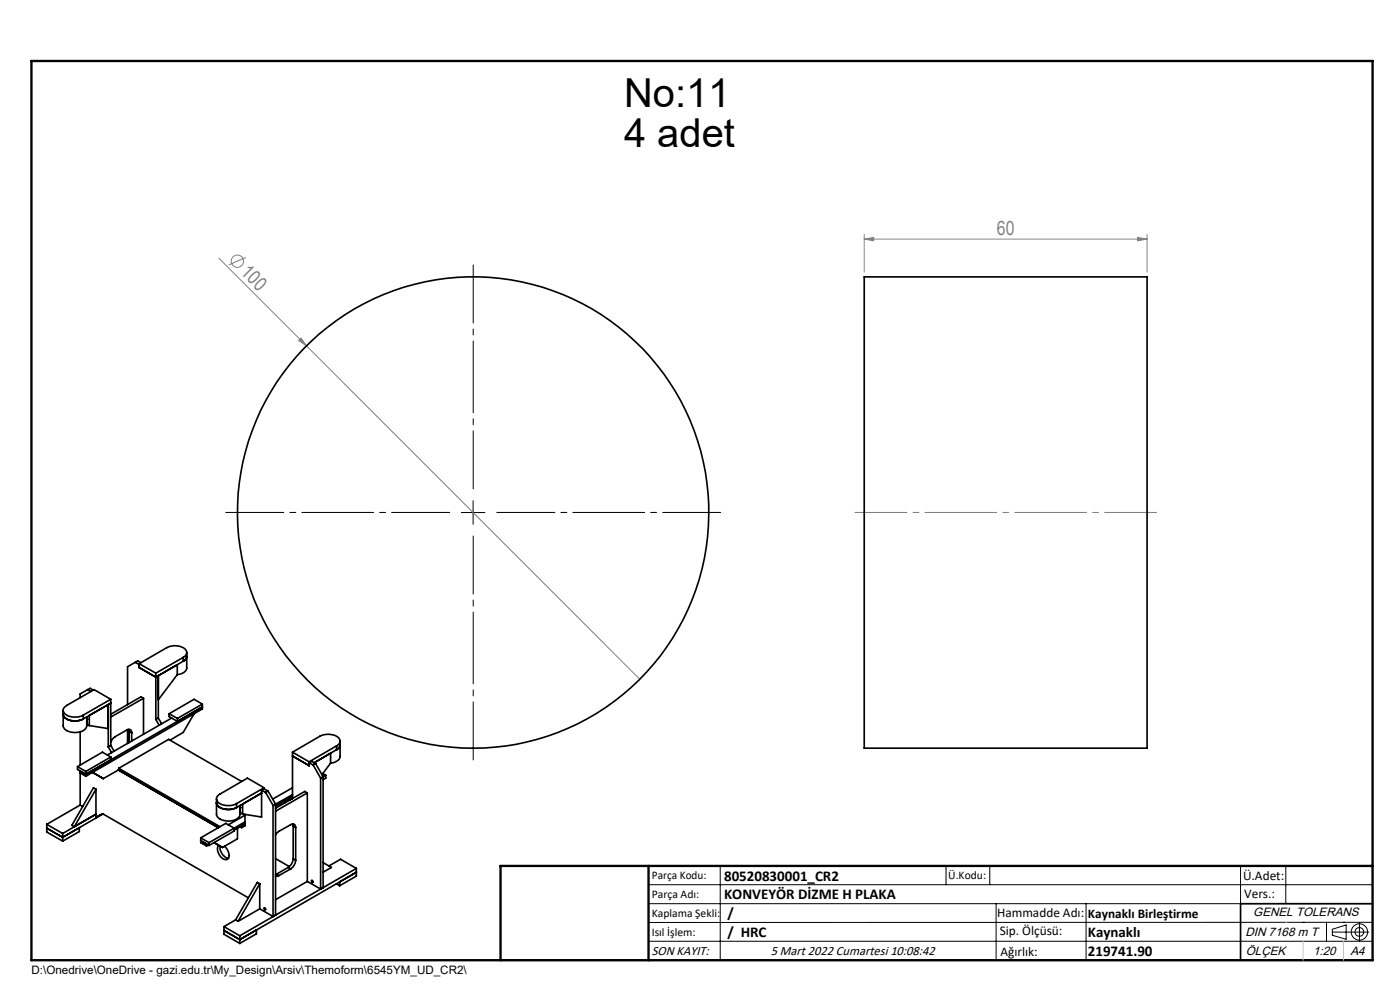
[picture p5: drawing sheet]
<svg xmlns="http://www.w3.org/2000/svg" width="297mm" height="210mm" viewBox="0 0 297 210" stroke-linecap="round" stroke-linejoin="round" font-family="sans-serif">
<g fill="none" stroke="#808080" stroke-width=".21">
<path d="M46.4 54.8l18.6 18.6M52.2 54.6l-3.7 1.6M183.3 50.7l2-.3v.7zM183.3 49.7v8M183.3 50.7h60M241.3 50.4l2 .3-2 .4zM243.3 49.7v8M63.4 72.2l.5-.5 1.1 1.7zM65 73.4l70.7 70.7"/>
<circle cx="50.4" cy="55.4" r="1.31"/>
</g>
<g fill="none" stroke="#000" stroke-width=".21">
<path d="M97.9 108.7h5M100.4 106.2v5M137.6 187.7h153.6M137.6 191.7h153.6M137.6 199.7h153.6M152.8 183.7v20M200.7 183.7v4M210 183.7v4M211.3 191.7v12M230.4 191.7v12M263.2 183.7v20M272.8 183.7v8"/>
<path d="M276.4 195.6h.1M281.4 195.6v4.1M282.6 197.7h7.8M282.6 197.1l3-.9v3l-3-.8zM285 195.6h.1M288.4 195.8v3.8M291.2 195.6l-153.6 .1"/>
<circle cx="288.4" cy="197.7" r="1.74"/>
<circle cx="288.4" cy="197.7" r=".93"/>
</g>
<path d="M95.4 108.7h-47.5M100.4 103.7v-47.5M100.4 113.7v47.5M105.4 108.7h47.5" fill="none" stroke="#000" stroke-width=".21" stroke-dasharray="15.2 1.3 1.3 1.3" stroke-dashoffset="2.9"/>
<path d="M181.4 108.7h64" fill="none" stroke="#808080" stroke-width=".21" stroke-dasharray="15.2 1.3 1.3 1.3" stroke-dashoffset="4.2"/>
<path d="M291.2 191.7h-28v12M106.2 203.7h185" fill="none" stroke="#000" stroke-width=".35"/>
<path d="M6.7 12.9h284.5v190.8h-284.5zM137.6 183.7v20M291.2 183.7h-185v20" fill="none" stroke="#000" stroke-width=".5"/>
<path d="M272.8 195.6h.1M276.4 199.7v4M285 199.7v4" fill="none" stroke="#c0c0c0" stroke-width=".21"/>
<g fill="#808080">
<path d="M63.4 72.2l.5-.5 1.1 1.7z"/>
<path d="M241.3 50.4l2 .3-2 .4zM183.3 50.7l2-.3v.7z"/>
</g>
<g fill="none" stroke="#000" stroke-width=".35">
<path d="M183.3 58.7h60v100h-60zM38.9 139.4a1.11 1.11 0 0 0 .7-1.1 1.11 1.11 0 0 0-1-1 3.8 3.8 0 0 0-3.3 .1l-5.8 3.4M38.9 139.4l-5.8 3.4M38.9 139.4v.9M39.6 139.2l-.2 .7-.5 .4 .5-.5zM39.6 138.4v3.3a1.94 1.94 0 0 1-2 1.4M13.4 151.5a2.26 2.26 0 0 0 2.6 1.4l1-.1 .7-.3a3.5 3.5 0 0 1-4.2-.6zM13.4 150.7v3.2a2.29 2.29 0 0 0 2.8 1.5 2.09 2.09 0 0 0 2.2-1.5v-1.8M17 155.2v7.1M17.7 151.7v.8M18.4 152.6h.1M18.4 153.6l.5 .3"/>
<path d="M18.6 146.3l-1.6 .9v.8M18.6 146.3l.7 .4M18.6 146.3l.5-.3 .7 .4M18.9 153.9l4.1 .6M23 149.5v8.9M23 158.4l.7 1.3M23 149.5l.5-.4-5.8 3.4M23 149.5l-4.1 2.3v2.1M23.5 148.3l-3.5-2-5.9 3.3a1.14 1.14 0 0 0-.7 1.2 1.14 1.14 0 0 0 1 1 4.1 4.1 0 0 0 3.3-.1M23.5 158.1l-.5 .3M23.5 148.3v9.8M23.5 158.1l.7 1.2"/>
<path d="M23.5 148.3l-5.8 3.4M27.1 154.8v2.9M27.3 154.7l.1 .5M27.4 155.2l.5 .3M27.4 155.2v2.3M27.9 155.5v-.2a.63 .63 0 0 0-.3-.6 .63 .63 0 0 0-.7 .2l-2.5 1.4-.4 .4-.5 .7M27.9 155.5v1.7M28.7 140.5l-1.6 .9v8.1M28.7 140.5l.8 .5M28.7 140.5l.5-.3 .7 .4M29.5 140.8v.8l3.6 2M29.5 140.8l3.6 2"/>
<path d="M30.4 148.1l-6.9 4M30.4 148.1v7.6M30.4 148.1l-.5-.3-6.4 3.7M33.1 142.8v9.8M33.1 152.6l.7 1.2M33.1 143.6l.5-.3v9M33.6 152.3l-.5 .3M33.6 152.3l.7 1.2M35.9 151.4v.6l1.7 1v-.6M35.9 151.4l1.7 1M36.4 152.3l-13.6 7.9M37.6 141v2.1"/>
<path d="M37.6 143.1l-4 5.3M38.9 140.3l-5.8 3.3M41.2 151.4l-2.3 4-2.8 1.6M42.9 149.4l-1.7-1.1-5.3 3.1M42.9 150l-24.7 14.2M42.9 149.4v1l-24.7 14.3M42.9 149.4l-5.3 3M62.1 159.6v9.8l-.8 .3-.3-.2M62.1 159.6l3.5 2M70.1 159.8v2.1M71.4 158.2a1.11 1.11 0 0 0 .7-1.2 1.11 1.11 0 0 0-.9-.9 3.8 3.8 0 0 0-3.3 .1l-5.8 3.4M71.4 159l-4.8 2.8"/>
<path d="M71.4 158.2l-5.8 3.4M71.4 158.2v.8M72.1 158l-.1 .6-.6 .4 .5-.4zM72.1 157.2v3.3a1.94 1.94 0 0 1-2 1.4M9.9 174.9l3.4 1.9M9.9 174.9v1.6l3.4 1.9M13.3 176.8v1.6M15.8 175.4l4.6-2.7-7.1 4.1M16.4 162.6l1.8 1M16.4 162.6v.6l1.8 1M16.8 175.6v.8l-3.5 2M17 170.8l.5 .3"/>
<path d="M17 164v6.8M17 170.8l-7.1 4.1M18.2 164.2l-1.2-.7v.4l1.2 .8M18.2 163.6v1.1M19.6 163.8l2.3 1.4zM20.4 167.4v6M20.4 167.4l-4.6 8M20.4 167.4l-.6-.3-4.6 8 .6 .3M21.8 172.6l30.9 17.9M21.8 172.6l-1.4 .8M21.9 172.6l-8.6 5-3.4-1.9M23.5 160.6v.6l-5.3 3"/>
<path d="M23.5 160.6l-1.8-1-5.3 3M23.5 160.6l-5.3 3M25.1 163.3l21.2 12.3M25.2 163.3l-3.3 1.9M25.2 163l10.6-6.2 15.5 9M25.2 163l21.5 12.4M25.2 163v.4M42.6 177.7v1l1.2 .7M42.6 177.7l1.7 1M44.2 179.2l-.4 .2M44.3 179.3l-1.7-1 1.2 .7v.4M44.3 178.7v.6"/>
<path d="M45.9 170.3a2.3 2.3 0 0 0 2.8 1.4l1.5-.4a3.3 3.3 0 0 1-4.2-.7zM45.9 169.5v3.2a2.47 2.47 0 0 0 3.1 1.4 1.92 1.92 0 0 0 1.9-1.4v-1.9M46.4 179.3a2.17 2.17 0 0 0 1.7 3 1.39 1.39 0 0 0 .1-2.1l-.6-.7M46.7 179.4a2.44 2.44 0 0 0 1.8 2.7M46.7 179.4l-1.3-.7 1.8 1.1M46.7 179.4l.5 .4M49.7 175.7l-5.4 3M49.7 175.7l-1.8-1-5.3 3M49.7 175.7v.6l-5.4 3M50.2 170.5v.8M50.4 175.7v2.2l-3.2 1.9M50.9 171.3h.1"/>
<path d="M50.9 172.4l.6 .3M51.4 175.1l.4 .2M51.5 170.6v2.1M52 172.7v2.5l-.7 .4-.4-.2M52 174.3l-2.3 1.4M52 174.8l-2.3 1.3M52 172.9l-3.6 2.1M55.5 167.6v5.7l-4-.6M55.5 167.6l.8 .5M55.5 168.2l-5.3 3.1M56 167.1l-3.5-2-5.8 3.3a1.11 1.11 0 0 0-.8 1.2 1.11 1.11 0 0 0 1 1 4.1 4.1 0 0 0 3.3-.1M56 167.3l-.5 .3"/>
<path d="M56 167.3l.9 .5M56 167.1l-5.8 3.4M56 167.1v.2M56.3 168.1l1.6 2.7M56.9 167.8l-.6 .3M56.9 167.8l1.6 2.8M57.9 170.8v23.6M58.5 170.6l-.6 .2M58.5 170.6v23.5l-.6 .3M60.4 169.9v.4M61.5 169.3l.4 .2M62.1 160.4l3.5 2v-.8"/>
<path d="M62.1 168.5l-3.6 2.1M62.1 168.9l-3.6 2.1M62.1 167.1l-4.2 2.4M62.1 174.8l.1 .4M62.2 175.2l.5 .3M62.2 175.2v7M62.7 175.5l-.1-.4a.63 .63 0 0 0-.9-.2l-2.6 1.5-.6 .7M62.7 175.5v7M65.2 168.2l-6.7 3.9M65.2 168.2v18.8M65.2 168.2l-.5-.3-6.2 3.5M66.4 162.3l1.6 2.8"/>
<path d="M67 162l-.9-.5-.5 .3 .8 .5M67 162l-.6 .3M67 162l1.5 2.7M68 165.1v23.5M68.5 164.1l.6 .4M68.5 164.7l-.5 .4M68.5 164.7v23.6l-.5 .3M69.1 164.5l-.6 .3M69.1 164.5v.6l-.6 .3M70.1 161.9l-1.8 2.4M47.5 196.6l3.4 1.9M47.5 197.4l3.4 1.9"/>
<path d="M47.5 196.6v1.6l3.4 1.9M50 195.1l-2.5 1.5M50 195.1l.5 .3M50.9 198.5v1.6M50.9 199.3l3.5-2v.8l-3.5 2M55.1 192.8l2.8 1.6M55.1 192.8l-4.6 2.6M55.1 187.5l-4.6 7.9M55.1 187.5v5.3M55.1 187.5l-.5-.3-4.6 7.9M58.5 182.1l2.9 1.7M58.6 185.4l-.1 .1"/>
<path d="M58.6 185.4l.6 .3M59.2 185.7l-.7 .1M61.1 184l.6 .3M61.1 184l-2.5 1.4M61.7 184.3l-2.5 1.4M62.2 182.2l-.3 1-.8 .8M62.2 182.2l.5 .3M62.7 182.5l-.3 1-.7 .8M65.2 187l2.8 1.6M65.2 187l-6.7 3.8M66.1 186.8h.2a.22 .22 0 0 1 .1 .3 .22 .22 0 0 1-.3 .1 .22 .22 0 0 1 0-.3zM68.5 183l1.8 1-1.8 1"/>
<path d="M69.8 183.7l2.4-1.4 3.4 1.9M71.4 187.5l.7 .4M72.1 187.1v.8M75.6 184.2l-24.7 14.3M75.6 184.2v1.6l-3.5 2.1M75.6 185l-24.7 14.3"/>
<circle cx="100.4" cy="108.7" r="50"/>
<circle cx="56.2" cy="192.7" r=".22"/>
</g>
<g font-size="8.5">
<text x="132.4" y="22.8">No:11</text>
<text x="132.4" y="31.2">4 adet</text>
</g>
<g font-size="4.1" fill="#808080">
<text x="211.5" y="49.8">60</text>
<text x="50.9" y="57.9" transform="rotate(45 50.9 57.9)">100</text>
</g>
<g font-size="3.2">
<text x="153.6" y="190.8">KONVEYÖR DİZME H PLAKA</text>
<text x="153.6" y="186.8">80520830001_CR2</text>
<text x="154.3" y="194.8">/</text>
<text x="154.3" y="198.8">/ HRC</text>
<text x="230.8" y="198.7">Kaynaklı</text>
<text x="230.8" y="202.8">219741.90</text>
</g>
<g font-size="2.8">
<text x="263.7" y="186.7">Ü.Adet:</text>
<text x="263.9" y="190.5">Vers.:</text>
<text x="211.5" y="194.5">Hammadde Adı:</text>
<text x="230.8" y="194.7">Kaynaklı Birleştirme</text>
<text x="138.3" y="202.6">SON KAYIT:</text>
<text x="163.5" y="202.6">5 Mart 2022 Cumartesi 10:08:42</text>
<text x="212.1" y="198.4">Sip. Ölçüsü:</text>
<text x="212.2" y="202.7">Ağırlık:</text>
</g>
<g font-size="2.6">
<text x="265.9" y="194.4">GENEL TOLERANS</text>
<text x="264.2" y="198.5">DIN 7168 m T</text>
<text x="264.3" y="202.6">ÖLÇEK</text>
<text x="278.5" y="202.6">1:20</text>
<text x="286.5" y="202.6">A4</text>
</g>
<g font-size="2.5">
<text x="138.3" y="186.4">Parça Kodu:</text>
<text x="138.3" y="190.5">Parça Adı:</text>
<text x="201.2" y="186.5">Ü.Kodu:</text>
<text x="138.3" y="194.5">Kaplama Şekli:</text>
<text x="138.3" y="198.6">Isıl İşlem:</text>
<text x="6.7" y="206.7">D:\Onedrive\OneDrive - gazi.edu.tr\My_Design\Arsiv\Themoform\6545YM_UD_CR2\</text>
</g>
</svg>
